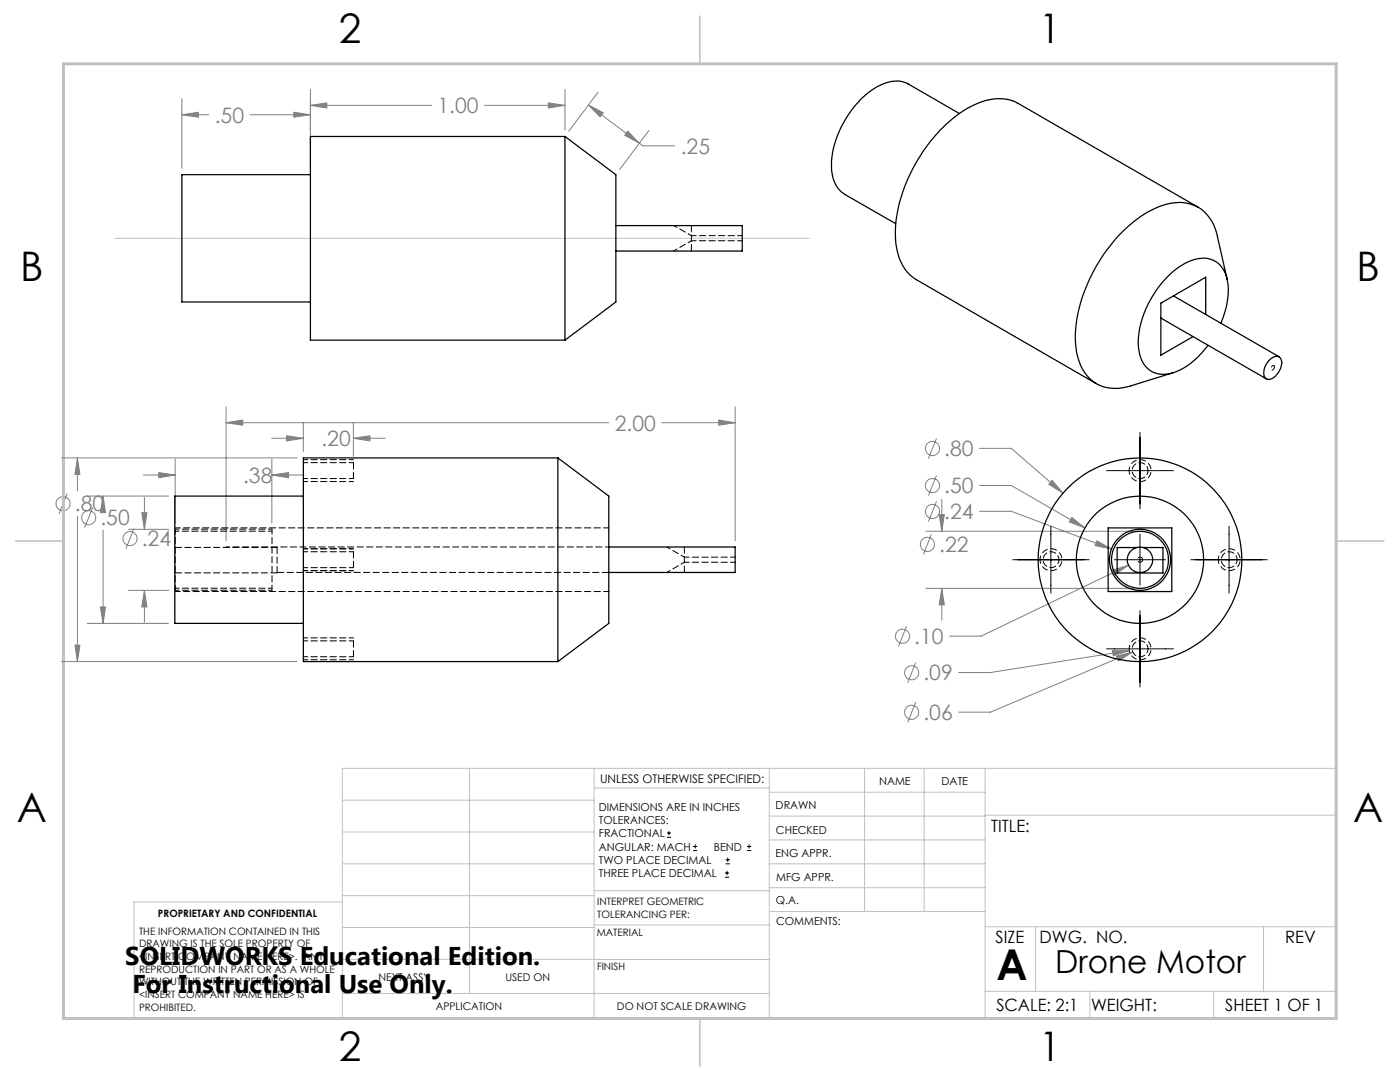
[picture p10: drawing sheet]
<svg xmlns="http://www.w3.org/2000/svg" width="279mm" height="216mm" viewBox="0 0 279 216" stroke-linecap="round" stroke-linejoin="round" font-family="sans-serif">
<g fill="none" stroke="#808080" stroke-width=".2">
<path d="M36.3 19.7v13.9M61.9 17.9v15.7M112.7 17.9v8.1M119.3 18.4l-5.8 7.8M36.3 22.9l3.3-.5v1zM36.3 22.9h5.4M49.9 22.9h12M58.6 22.4l3.3 .5-3.3 .5zM61.9 21l3.3-.5v1.1zM61.9 21h24.2M96.7 21h16M109.4 20.5l3.3 .5-3.3 .6z"/>
<path d="M117.4 21l3 1.5-.6 .8zM117.4 21l10.9 8.1h6.4M125.3 26.2l2.3 2.4-2.9-1.6zM129.5 26l-5.9 7.8M12.3 91.4h47M13.4 98.5l-1.6 4M15.5 91.4l.4 3.3h-.9zM15.5 91.4v6.5M17.4 99h16.2M20.6 99l.5 3.3h-1.1zM20.6 99v1.7M28.6 94.8h6.4"/>
<path d="M28.8 99.3v6.3M31.7 94.3l3.3 .5-3.3 .5zM35 91.6v12.8M45.1 84.3l3.3-.5v1zM45.1 81.2v26.7M45.1 84.3h76.4M54.2 87.5h6.3M54.3 94.8l3.3-.5v1zM54.3 91.6v12.8M54.3 94.8h6.3M57.2 87l3.3 .5-3.3 .5zM60.5 84.3v5.8"/>
<path d="M70.5 87.5l3.3-.5v1zM70.5 84.3v6.8M70.5 87.5h6.4M132 84.3h14.7M143.4 83.8l3.3 .5-3.3 .5zM146.7 81.2v26.7M186.9 87.5l-1.6 4M186.9 94.9l-1.6 4M188 99.7v6.3M195.5 89.5h6.3l10.4 8.9M195.5 96.9h6.3l14.7 8.4M210 95.8l2.2 2.6-2.9-1.8z"/>
<path d="M15.5 103v29M18.5 101.3l-1.6 4M20.6 105.8v18.6M25.6 105.6h8.1M25.6 117.8h8.1M26.7 105.4l-1.6 4.1M28.3 102.3h1l-.5 3.3zM28.8 117.8l.5 3.3h-1zM28.8 117.8v6.3M184.8 106h41.4M184.8 117.4h41.4M185.9 106.6l-1.6 4"/>
<path d="M186.9 100l-1.6 4.1M187.4 102.7h1.1l-.5 3.3zM188 117.4l.5 3.3h-1.1zM188 117.4v6.4M195.5 102h6.3l20 7.5M213.9 103.3l2.6 2-3.1-1.2zM218.9 107.9l2.9 1.6-3.3-.6zM222 113.8l3.2-1-2.7 1.9zM225.2 112.8l-29.4 14.1h-6.3M12.3 132h47M15 128.7h.9l-.4 3.3zM17.4 124.4h16.2"/>
<path d="M20 121.1h1.1l-.5 3.3zM180.9 124.9l-1.6 4.1M182.7 132.2l-1.5 4M222 129.8h3.4l-3.2 1zM222.8 130.9l3.3-.8-2.9 1.8zM225.4 129.8l-27.7 4.4h-6.4M226.1 130.1l-28.4 12h-6.4M182.7 140.1l-1.5 4"/>
<circle cx="186.1" cy="89.5" r="1.42"/>
<circle cx="186.1" cy="96.9" r="1.41"/>
<circle cx="12.6" cy="100.5" r="1.41"/>
<circle cx="17.7" cy="103.3" r="1.41"/>
<circle cx="25.9" cy="107.5" r="1.4"/>
<circle cx="185.1" cy="108.6" r="1.4"/>
<circle cx="186.1" cy="102.1" r="1.42"/>
<circle cx="180.1" cy="127" r="1.42"/>
<circle cx="181.9" cy="134.2" r="1.4"/>
<circle cx="181.9" cy="142.1" r="1.4"/>
</g>
<g fill="none" stroke="#000" stroke-width=".2">
<path d="M220.8 93.9h13.4M227.5 86.3v15.2M202.1 111.7h15.2M209.7 105v13.4M222.4 111.7h10.2M227.5 106.6v10.2M237.7 111.7h15.2M245.3 105v13.4M220.8 129.5h13.4M227.5 121.8v15.3M133.1 167.1h.8M133.1 166.2h.8"/>
<path d="M133.5 165.8v.9M138.3 169.7h.8M138.3 168.9h.8M138.7 168.5v.8M144.7 175h.8M144.7 174.2h.8M144.8 172.4h.9M144.8 171.6h.9M145.1 173.8v.8M145.2 171.1v.9M149.1 169.7h.8M149.1 168.9h.8"/>
<path d="M149.5 168.5v.8"/>
</g>
<path d="M228 111.7a.51 .51 0 0 1-.7 .4 .51 .51 0 0 1-.1-.8 .51 .51 0 0 1 .8 .3v.1" fill="none" stroke="#000" stroke-width=".2" stroke-dasharray="1.3 .6" stroke-linecap="butt"/>
<path d="M225.3 93.9a2.18 2.18 0 0 0 3.3 1.9 2.18 2.18 0 0 0 .1-3.7 2.18 2.18 0 0 0-3.3 1.6l-.1 .2M207.6 111.7a2.18 2.18 0 0 0 3.2 1.9 2.18 2.18 0 0 0 .2-3.7 2.18 2.18 0 0 0-3.4 1.6v.2M243.1 111.7a2.18 2.18 0 0 0 3.2 1.9 2.18 2.18 0 0 0 .2-3.7 2.18 2.18 0 0 0-3.4 1.6v.2M225.3 129.5a2.18 2.18 0 0 0 3.3 1.9 2.18 2.18 0 0 0 .1-3.8 2.18 2.18 0 0 0-3.3 1.7l-.1 .2" fill="none" stroke="#000" stroke-width=".2" stroke-dasharray="1.3 .6" stroke-dashoffset=".4" stroke-linecap="butt"/>
<path d="M254.4 73.2l-.1 .3a.35 .35 0 0 1-.6 .3 .35 .35 0 0 1 .1-.6l.1-.2a.24 .24 0 0 1 .3-.1 .24 .24 0 0 1 .2 .3" fill="none" stroke="#000" stroke-width=".2" stroke-dasharray="1.3 .6" stroke-dashoffset=".3" stroke-linecap="butt"/>
<g fill="none" stroke="#c0c0c0" stroke-width=".2">
<path d="M22.9 47.6h138.6M68.3 159.7h50.3M93.7 153.3v44.9M118.6 153.3v49.9M118.6 157.2h34.9M153.5 153.3v49.9M153.5 158.1h43.1M172.5 153.3v28.6M184.4 153.3v28.6M196.6 153.3v49.9M68.3 180h-41.6v23.2h240v-49.9h-198.4v49.9M68.3 178.7h50.3"/>
<path d="M68.3 172.4h50.3M68.3 166h50.3M118.6 177.7h35M153.5 167.6h43.1M153.5 162.8h43.1M153.5 172.4h43.1M153.5 177.1h43.1M196.6 162.7h70.1M68.3 198.2h85.2M68.3 191.4l85.2 .1M68.3 185.1h50.3M118.6 184.6h35"/>
<path d="M153.6 181.9h43M196.6 197.8h70.1M196.6 184.9h70.1M206.7 184.9v12.9M217.5 197.8v5.4M242.2 197.8v5.4M252.2 184.9v12.9"/>
</g>
<path d="M139.7 3.2v9.5M3.1 107.9h9.6M266.7 107.9h9.5M139.7 203.2v9.6" fill="none" stroke="#c0c0c0" stroke-width=".3"/>
<path d="M12.7 12.7h254v190.5h-254z" fill="none" stroke="#c0c0c0" stroke-width=".6"/>
<path d="M138 45v5.1M136.6 109.1v5.1" fill="none" stroke="#000" stroke-width=".2" stroke-dasharray="1.3 .6"/>
<path d="M148.1 48h-10.1M148.1 47h-10.1M146.7 112.2h-10.1M146.7 111.2h-10.1" fill="none" stroke="#000" stroke-width=".2" stroke-dasharray="1.3 .6" stroke-dashoffset=".3"/>
<path d="M138 47l-3.5-2M138 48l-3.5 2.1M136.6 111.2l-3.5-2.1M136.6 112.2l-3.5 2" fill="none" stroke="#000" stroke-width=".2" stroke-dasharray="1.3 .6" stroke-dashoffset=".5"/>
<path d="M60.6 91.7h9.9M60.6 96.1h9.9M60.6 109.5h9.9M60.6 113.9h9.9M60.6 127.3h9.9M60.6 131.6h9.9" fill="none" stroke="#000" stroke-width=".2" stroke-dasharray="1.3 .6" stroke-dashoffset=".4"/>
<path d="M143.4 83.8l3.3 .5-3.3 .5zM45.1 84.3l3.3-.5v1zM70.5 87.5l3.3-.5v1zM57.2 87l3.3 .5-3.3 .5zM54.3 94.8l3.3-.5v1zM31.7 94.3l3.3 .5-3.3 .5zM28.3 102.3h1l-.5 3.3zM28.8 117.8l.5 3.3h-1zM20.6 99l.5 3.3h-1.1zM20 121.1h1.1l-.5 3.3zM15.5 91.4l.4 3.3h-.9zM15 128.7h.9l-.4 3.3zM210 95.8l-.7 .8 2.9 1.8zM213.9 103.3l-.5 .8 3.1 1.2zM218.9 107.9l-.4 1 3.3 .6zM187.4 102.7h1.1l-.5 3.3zM188 117.4l.5 3.3h-1.1zM222 113.8l.5 .9 2.7-1.9zM222 129.8l.2 1 3.2-1zM222.8 130.9l.4 1 2.9-1.8zM109.4 20.5l3.3 .5-3.3 .6zM61.9 21l3.3-.5v1.1zM58.6 22.4l3.3 .5-3.3 .5zM36.3 22.9l3.3-.5v1zM125.3 26.2l2.3 2.4-2.9-1.6zM117.4 21l3 1.5-.6 .8z" fill="#808080"/>
<g fill="none" stroke="#000" stroke-width=".25">
<path d="M61.9 34.9h-25.6v25.4h25.6M112.7 27.2v40.7M112.7 27.2h-50.8v40.7h50.8M112.7 27.2l10.2 7.7v25.4l-10.2 7.6M191.5 22.6l-10.2-5.8a6.4 6.4 0 0 0-6.4 .6 19.7 19.7 0 0 0-9 16.4 6.2 6.2 0 0 0 2.7 5l10.2 5.8M122.9 45h25.2v5.1h-25.2M234.2 59.1l21.1 12.1M239.1 41.3l-35.9-20.7a9.5 9.5 0 0 0-9.2 .5 30.6 30.6 0 0 0-13.4 16 22.2 22.2 0 0 0-1.4 13.4 8.2 8.2 0 0 0 3.7 5.3l35.9 20.8M244.9 55.7l-1.9-8.5a7.7 7.7 0 0 0-10.3-6.4 23.1 23.1 0 0 0-11.7 9 30.1 30.1 0 0 0-6.4 18.5 9.7 9.7 0 0 0 4.2 8.3 8.5 8.5 0 0 0 6.9 .4l8.4-2.6M231.7 63.5l21 12.1M240.6 62.8v-7.5l-8.9 5.2v10.4l6.4-3.7M243.6 64.5a14.1 14.1 0 0 0 1.1-9.7 4.8 4.8 0 0 0-6.4-3 17 17 0 0 0-9.2 9 14.6 14.6 0 0 0-1.5 10.6 4.8 4.8 0 0 0 6.3 3 14.3 14.3 0 0 0 7.2-5.5"/>
<path d="M253.5 71.7l.3-.3a1.19 1.19 0 0 1 1.6-.1 1.19 1.19 0 0 1 .4 1.5 3.5 3.5 0 0 1-2.6 2.9 1.02 1.02 0 0 1-1-1.3l.2-1.2zM60.5 99h-25.6v25.4h25.6M111.3 91.4v40.6M111.3 91.4h-50.8v40.6h50.8M111.3 91.4l10.2 7.6v25.4l-10.2 7.6M121.5 109.1h25.2v5.1h-25.2M221.2 105.3h12.7v12.7h-12.7zM226.8 109.3h-3.8v5h9.1v-5h-3.9"/>
<circle cx="227.5" cy="111.7" r="20.3"/>
<circle cx="227.5" cy="111.7" r="6.1"/>
<circle cx="227.5" cy="111.7" r="12.7"/>
<circle cx="227.5" cy="111.7" r="2.54"/>
<circle cx="227.5" cy="111.7" r="5.7"/>
</g>
<path d="M70.5 92.3v3.2M35 109.2h20.3M35 114.3h20.3M45.1 109.1v.1M55.3 109.2v5.1M70.5 110.1v3.2M70.5 127.9v3.1" fill="none" stroke="#000" stroke-width=".2" stroke-dasharray="1.3 .6"/>
<path d="M121.5 105.3h-86.6M121.5 118h-86.6" fill="none" stroke="#000" stroke-width=".2" stroke-dasharray="1.3 .6" stroke-dashoffset=".2"/>
<path d="M35 105.6v12.2M54.3 105.6v12.2" fill="none" stroke="#000" stroke-width=".2" stroke-dasharray="1.3 .6" stroke-dashoffset=".3"/>
<path d="M60.6 95.5h9.9M70.5 92.3h-9.9M229.1 93.9a1.59 1.59 0 0 0-2.2-1.4 1.59 1.59 0 0 0-.4 2.6 1.59 1.59 0 0 0 2.6-.8v-.4M60.6 113.3h9.9M70.5 110.1h-9.9M211.3 111.7a1.59 1.59 0 0 0-2.2-1.5 1.59 1.59 0 0 0-.4 2.7 1.59 1.59 0 0 0 2.6-.8v-.4M246.9 111.7a1.59 1.59 0 0 0-2.3-1.5 1.59 1.59 0 0 0-.3 2.7 1.59 1.59 0 0 0 2.6-.8v-.4M60.6 131h9.9M70.5 127.9h-9.9M229.1 129.5a1.59 1.59 0 0 0-2.2-1.5 1.59 1.59 0 0 0-.4 2.7 1.59 1.59 0 0 0 2.6-.9v-.3" fill="none" stroke="#000" stroke-width=".2" stroke-dasharray="1.3 .6" stroke-dashoffset=".4"/>
<path d="M55.3 114.2h66.2" fill="none" stroke="#000" stroke-width=".2" stroke-dasharray="1.3 .6" stroke-dashoffset="-.1"/>
<path d="M35 117.8h19.3M35 117.4h19.3M54.3 105.6h-19.3M54.3 106h-19.3M121.5 109.1h-76.4" fill="none" stroke="#000" stroke-width=".2" stroke-dasharray="1.3 .6" stroke-dashoffset=".5"/>
<path d="M226.9 109.2h1.3" fill="none" stroke="#000" stroke-width=".2" stroke-dasharray="1.3 .6" stroke-dashoffset=".7"/>
<text font-size="8.5" x="198.9" y="195.5">A</text>
<g font-size="8.1">
<text x="67.6" y="8.5">2</text>
<text x="207.3" y="8.5">1</text>
<text x="4" y="56.1">B</text>
<text x="270.7" y="56.1">B</text>
<text x="3.3" y="164.1">A</text>
<text x="270" y="164.1">A</text>
<text x="67.6" y="211.7">2</text>
<text x="207.3" y="211.7">1</text>
</g>
<text font-size="6.3" x="210.6" y="194.1">Drone Motor</text>
<g font-size="5.1">
<text x="25" y="192.5">SOLIDWORKS Educational Edition.</text>
<text x="26.4" y="198.1">For Instructional Use Only.</text>
</g>
<g font-size="4.2" fill="#808080">
<text x="87.3" y="22.6">1.00</text>
<text x="42.9" y="24.5">.50</text>
<text x="135.9" y="30.7">.25</text>
<text x="64.1" y="89.1">.20</text>
<text x="122.7" y="85.9">2.00</text>
<text x="188.4" y="91">.80</text>
<text x="48.5" y="96.4">.38</text>
<text x="188.4" y="98.4">.50</text>
<text x="14.9" y="102">.80</text>
<text x="20" y="104.8">.50</text>
<text x="188.4" y="103.6">.24</text>
<text x="28.3" y="109">.24</text>
<text x="187.4" y="110.2">.22</text>
<text x="182.5" y="128.5">.10</text>
<text x="184.3" y="135.8">.09</text>
<text x="184.3" y="143.7">.06</text>
</g>
<g font-size="3.4">
<text x="197.8" y="166">TITLE:</text>
<text x="198.7" y="188.1">SIZE</text>
<text x="207.5" y="188.1">DWG. NO.</text>
<text x="256.5" y="188.2">REV</text>
<text x="198.8" y="201.7">SCALE: 2:1</text>
<text x="217.7" y="201.8">WEIGHT:</text>
<text x="244.5" y="201.7">SHEET 1 OF 1</text>
</g>
<text font-size="2.4" x="119.8" y="156.2">UNLESS OTHERWISE SPECIFIED:</text>
<g font-size="2.2">
<text x="119.5" y="161.8">DIMENSIONS ARE IN INCHES</text>
<text x="154.8" y="161.4">DRAWN</text>
<text x="175.4" y="156.6">NAME</text>
<text x="187.9" y="156.7">DATE</text>
<text x="119.5" y="164.4">TOLERANCES:</text>
<text x="119.5" y="167.1">FRACTIONAL</text>
<text x="154.9" y="166.3">CHECKED</text>
<text x="119.5" y="169.7">ANGULAR: MACH</text>
<text x="119.5" y="172.4">TWO PLACE DECIMAL</text>
<text x="142.5" y="169.7">BEND</text>
<text x="154.8" y="171">ENG APPR.</text>
<text x="119.5" y="175">THREE PLACE DECIMAL</text>
<text x="154.9" y="175.7">MFG APPR.</text>
<text x="154.9" y="180.4">Q.A.</text>
<text x="154.9" y="184.6">COMMENTS:</text>
</g>
<g font-size="2.1">
<text x="75.5" y="195.7">NEXT ASSY</text>
<text x="100.9" y="195.7">USED ON</text>
<text x="86.9" y="201.5">APPLICATION</text>
<text x="123.1" y="201.6">DO NOT SCALE DRAWING</text>
</g>
<g font-size="2">
<text x="31.5" y="182.9">PROPRIETARY AND CONFIDENTIAL</text>
<text x="119.2" y="180.6">INTERPRET GEOMETRIC</text>
<text x="119.2" y="183.1">TOLERANCING PER:</text>
<text x="27.8" y="186.5">THE INFORMATION CONTAINED IN THIS</text>
<text x="27.8" y="189">DRAWING IS THE SOLE PROPERTY OF</text>
<text x="27.8" y="191.6">&lt;INSERT COMPANY NAME HERE&gt;. ANY</text>
<text x="119.1" y="186.7">MATERIAL</text>
<text x="27.8" y="194.1">REPRODUCTION IN PART OR AS A WHOLE</text>
<text x="27.8" y="196.6">WITHOUT THE WRITTEN PERMISSION OF</text>
<text x="119.1" y="193.5">FINISH</text>
<text x="27.8" y="199.1">&lt;INSERT COMPANY NAME HERE&gt; IS</text>
<text x="27.8" y="201.7">PROHIBITED.</text>
</g>
</svg>
